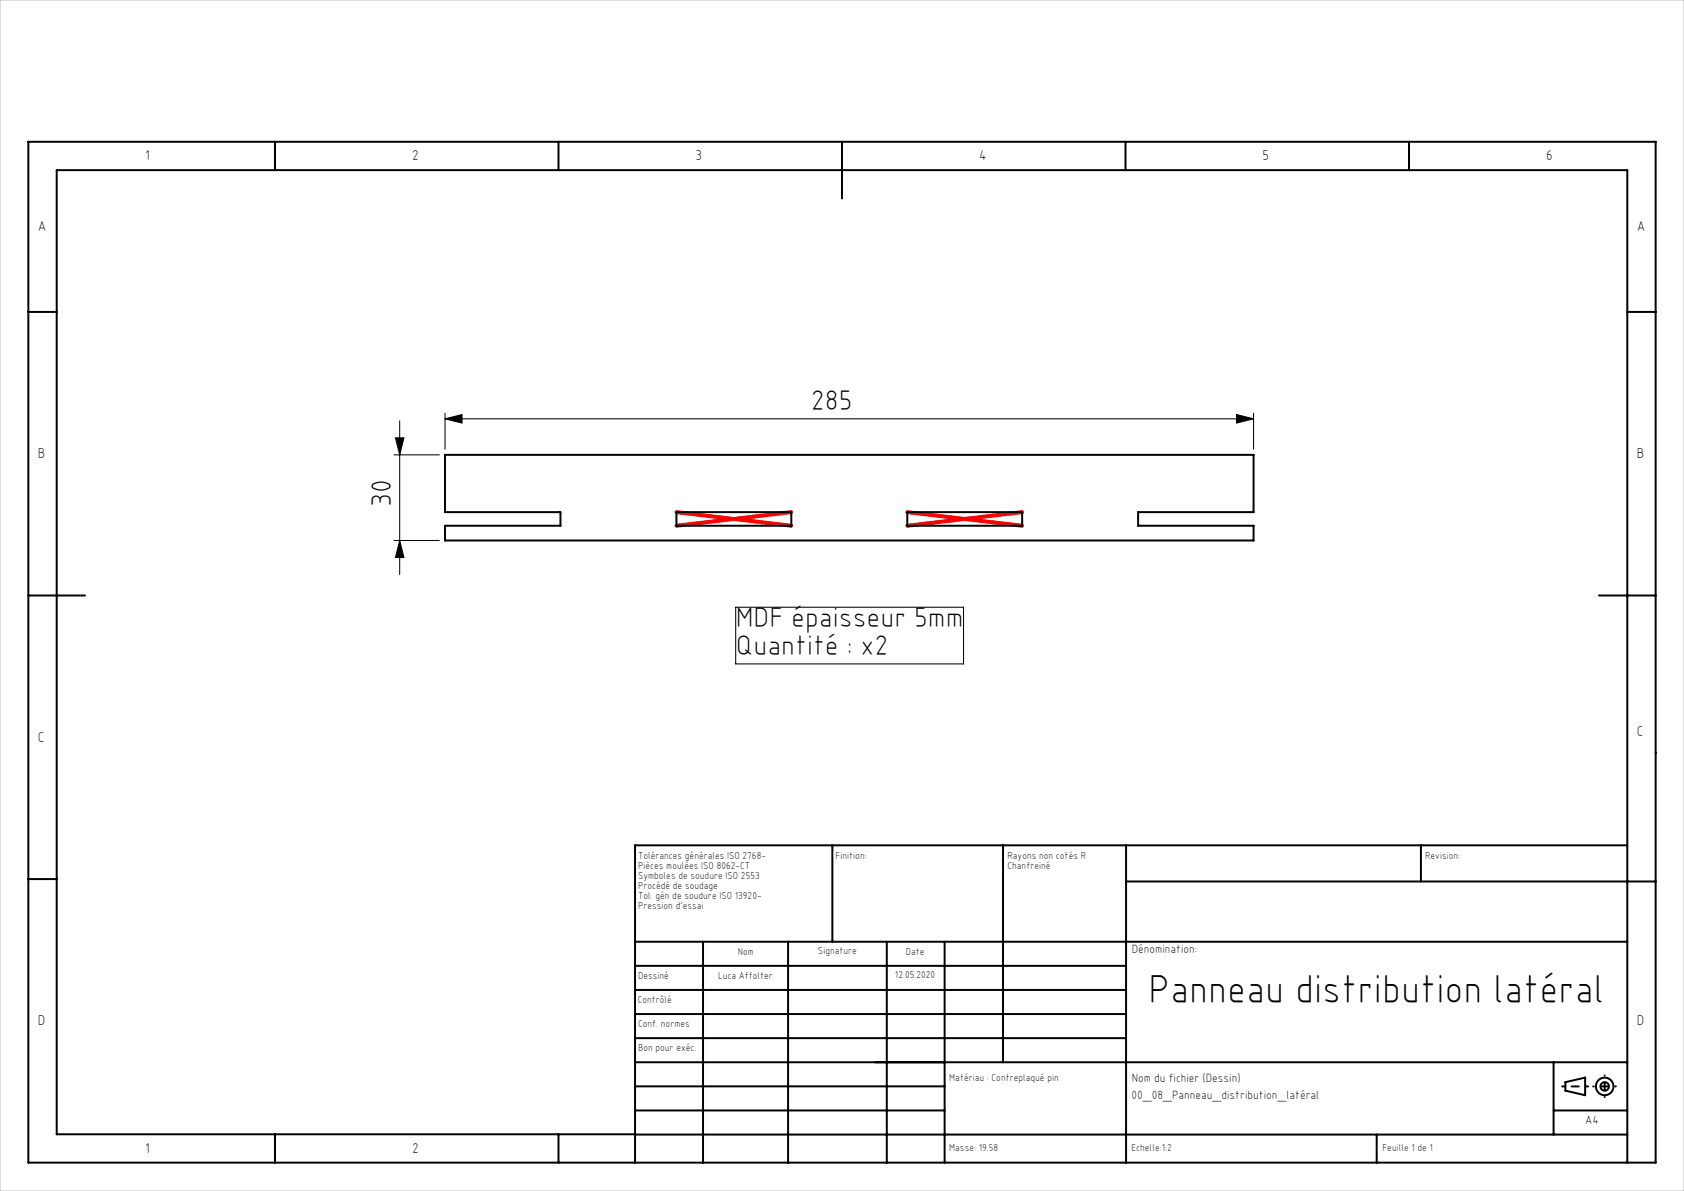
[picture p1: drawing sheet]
<svg xmlns="http://www.w3.org/2000/svg" width="297mm" height="210mm" viewBox="0 0 297 210" stroke-linecap="round" stroke-linejoin="round" font-family="sans-serif">
<g fill="none" stroke="#000" stroke-width=".35">
<path d="M5 25h287v180h-287zM48.5 25v5M98.5 25v5M148.5 25v10M198.5 25v5M248.5 25v5M5 55h5M287 55h5M78.5 80.2h142.6v10.1h-20.4v2.4h20.4v2.6h-142.6v-2.6h20.3v-2.4h-20.3zM119.3 90.3h20.3v2.4h-20.3zM160 90.3h20.3v2.4h-20.3zM5 105h10"/>
<path d="M282 105h10M5 155h5M146.8 149.1v17M176.9 149.1v38.2M198.6 155.4h93.4M198.6 149.1v55.9M250.6 149.1v6.3M287 149.1h-175v55.9M112 166.1h175M112 178.8h86.6M112 174.6h86.6M112 170.3h86.6"/>
<path d="M124 166.1v38.9M139 166.1v38.9M156.4 166.1v38.9M166.6 166.1v38.9M112 183.1h86.6M112 195.8h54.6M112 191.6h54.6M112 187.3h175M274 195.8h13M274 187.3v12.8M276.1 190.8l3.5-.8v3.1l-3.5-.8zM48.5 200v5"/>
<path d="M98.5 200v5M112 200h-102v-170h277v175M112 200.1h175M242.8 200.1v4.9"/>
<circle cx="283" cy="191.6" r="1.55"/>
<circle cx="283" cy="191.6" r=".75"/>
</g>
<path d="M69.7 77.2h1.5l-.7 3zM70.5 74.2v27.1M78.5 73.8l3-.7v1.5zM78.5 72.8v6.4M78.5 73.8h142.6M218.1 73.1l3 .7-3 .8zM221.1 72.8v6.4M69.5 80.2h8M69.5 95.3h8M70.5 95.3l.7 3h-1.5zM129.8 107.1h40.1v10h-40.1z" fill="none" stroke="#000" stroke-width=".18"/>
<path d="M275.5 191.6h4.6" fill="none" stroke="#000" stroke-width=".35" stroke-dasharray="30.5 1.3 1.3 1.3" stroke-dashoffset="30.1"/>
<path d="M283 189.6v3.8" fill="none" stroke="#000" stroke-width=".35" stroke-dasharray="30.5 1.3 1.3 1.3" stroke-dashoffset="30.5"/>
<path d="M285 191.6h-4" fill="none" stroke="#000" stroke-width=".35" stroke-dasharray="30.5 1.3 1.3 1.3" stroke-dashoffset="30.4"/>
<path d="M119.3 90.3l20.3 2.4M139.6 90.3l-20.3 2.4M160 90.3l20.3 2.4M180.3 90.3l-20.3 2.4" fill="none" stroke="#f00" stroke-width=".7"/>
<path d="M0 0h297v210h-297z" fill="none" stroke="#c0c0c0" stroke-width=".18"/>
<g fill="#000">
<path d="M218.1 73.1l3 .7-3 .8zM78.5 73.8l3-.7v1.5z"/>
<path d="M69.7 77.2h1.5l-.7 3zM70.5 95.3l.7 3h-1.5z"/>
</g>
<text font-size="7.1" x="202.5" y="176.8">Panneau distribution latéral</text>
<g font-size="5">
<text x="143" y="72.3">285</text>
<text x="69" y="89.4" transform="rotate(-90 69 89.4)">30</text>
<text x="129.8" y="110.5">MDF épaisseur 5mm</text>
<text x="129.8" y="115.5">Quantité : x2</text>
</g>
<g font-size="2.5">
<text x="25.6" y="28.2">1</text>
<text x="72.7" y="28.2">2</text>
<text x="122.7" y="28.2">3</text>
<text x="172.7" y="28.2">4</text>
<text x="222.7" y="28.2">5</text>
<text x="272.7" y="28.2">6</text>
<text x="6.7" y="40.7">A</text>
<text x="288.7" y="40.7">A</text>
<text x="6.7" y="80.7">B</text>
<text x="288.7" y="80.7">B</text>
<text x="6.7" y="130.7">C</text>
<text x="288.7" y="129.8">C</text>
<text x="6.7" y="180.7">D</text>
<text x="288.7" y="180.7">D</text>
<text x="25.6" y="203.2">1</text>
<text x="72.7" y="203.2">2</text>
</g>
<g font-size="2.1">
<text x="199.6" y="168.1">Dénomination:</text>
<text x="199.6" y="190.8">Nom du fichier (Dessin)</text>
<text x="199.6" y="193.8">00_08_Panneau_distribution_latéral</text>
<text x="279.6" y="198.2">A4</text>
</g>
<g font-size="1.8">
<text x="112.5" y="151.5">Tolérances générales ISO 2768-</text>
<text x="112.5" y="153.3">Pièces moulées ISO 8062-CT</text>
<text x="112.5" y="155">Symboles de soudure ISO 2553</text>
<text x="147.4" y="151.5">Finition:</text>
<text x="177.7" y="151.5">Rayons non cotés R</text>
<text x="177.7" y="153.3">Chanfreiné</text>
<text x="251.4" y="151.5">Revision:</text>
<text x="112.5" y="156.8">Procédé de soudage</text>
<text x="112.5" y="158.6">Tol. gén de soudure ISO 13920-</text>
<text x="112.5" y="160.3">Pression d'essai</text>
<text x="112.5" y="172.6">Dessiné</text>
<text x="126.7" y="172.6">Luca Affolter</text>
<text x="130.1" y="168.3">Nom</text>
<text x="144.3" y="168.3">Signature</text>
<text x="157.8" y="172.5">12.05.2020</text>
<text x="159.8" y="168.3">Date</text>
<text x="112.5" y="176.8">Contrôlé</text>
<text x="112.5" y="185.3">Bon pour exéc.</text>
<text x="112.5" y="181.1">Conf. normes</text>
<text x="167.4" y="190.6">Matériau : Contreplaqué pin</text>
<text x="167.4" y="202.9">Masse: 19.58</text>
<text x="199.6" y="202.9">Echelle:1:2</text>
<text x="243.8" y="202.9">Feuille 1 de 1</text>
</g>
</svg>
